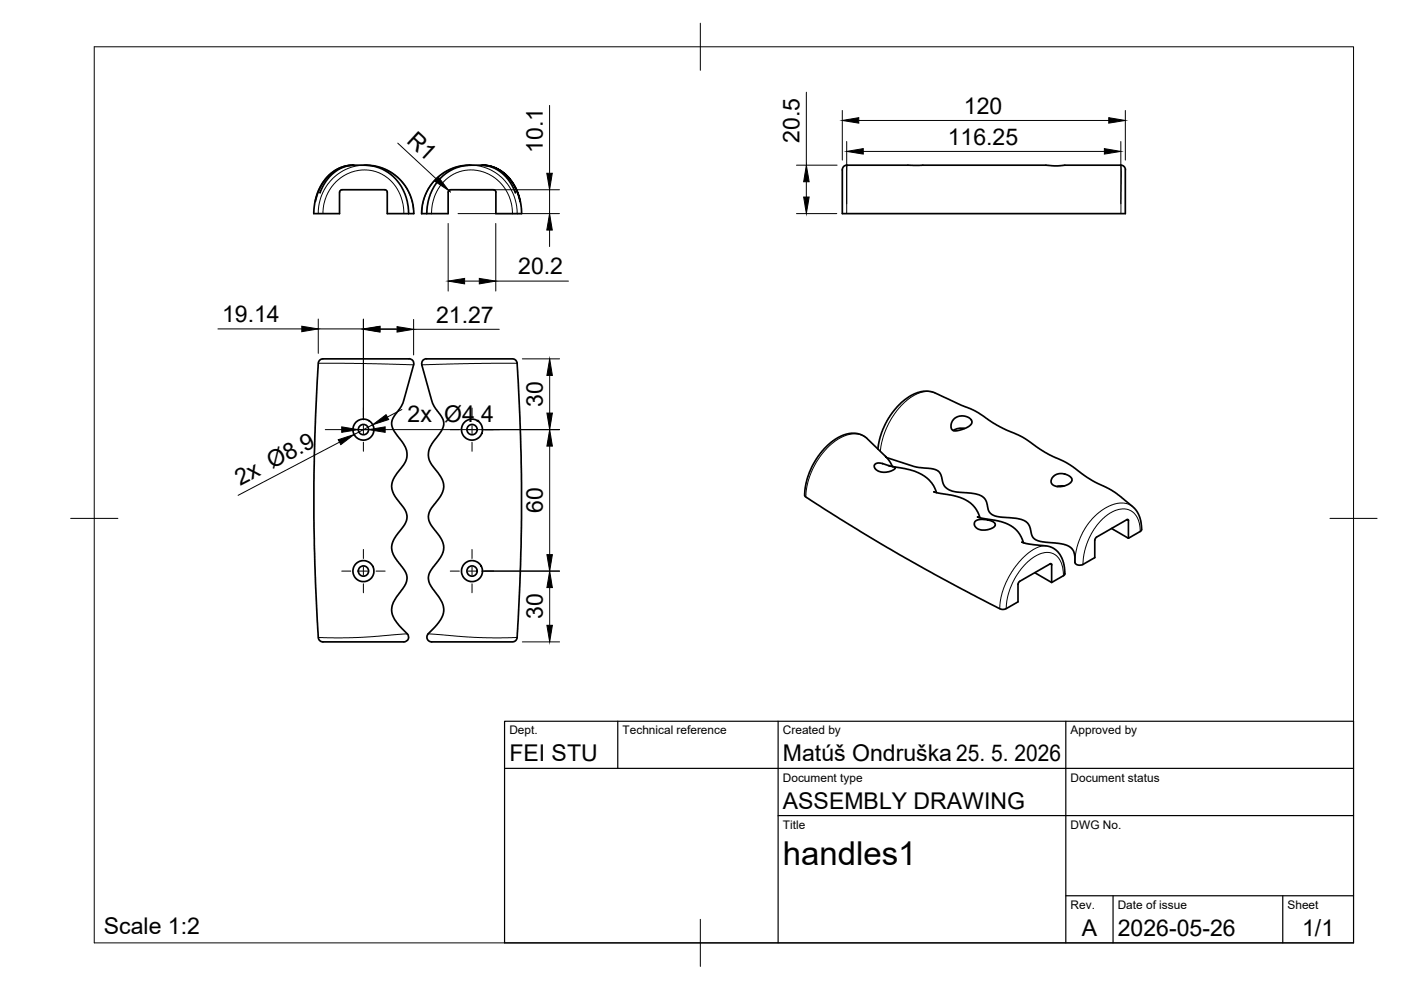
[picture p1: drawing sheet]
<svg xmlns="http://www.w3.org/2000/svg" width="297mm" height="210mm" viewBox="0 0 297 210" stroke-linecap="round" stroke-linejoin="round" font-family="sans-serif">
<!-- layer: Visible -->
<g fill="none" stroke="#000" stroke-width=".36">
<path d="M74.8 35h3.1l2.1 .3 2.3 .9 1.9 1.3 1.7 1.9 .7 1.2 .7 1.6 .3 1.5 .1 1.6h-1.1M75.1 35l-2.1 .4-2.2 1.2-1.6 1.8-1.4 2.5M77.3 35l2 .3 1.7 .5 1.6 1 1.3 1.1 1.1 1.5 .9 1.7 .4 1.6 .3 2.6M99.8 35l-2 .3-1.6 .5-1.7 1-1.3 1.1-1.1 1.5-.9 1.8-.5 2-.2 2.1M102 35l2.2 .4 2.1 1.2 1.7 1.8 1.3 2.5M102.3 35h-3l-2.1 .3-2.4 .9-1.8 1.3-1.8 1.9-.7 1.2-.6 1.6-.4 1.5-.1 1.6h1.1M178.6 36v9.3h60v-9.3M179.6 35h42.3l1.5 .2 2.3-.2h11.9M179.6 35a1.01 1.01 0 0 0-1 1M237.6 35a1.01 1.01 0 0 1 1 1M72 40.7v4.6h-5.5l.2-2.1 .5-2 .7-1.6 1.1-1.7 1.2-1.1 1.5-1 1.6-.6 1.5-.2-.9 .1-1.6 .4-1.3 .7-1.3 1-1.7 2.3-.7 1.6-.4 1.6M81.6 40.2h-9.1l-.4 .3-.1 .2"/>
<path d="M81.6 40.2l.4 .3 .1 .2M82.1 40.7v4.6h4.5M95 40.7v4.6h-4.5M95 40.7l.1-.2 .4-.3h9.1l.3 .1 .2 .4M105.1 40.7v4.6h5.5l-.2-2.1-.5-2-.6-1.4-1.2-1.9-1.1-1.1-1.6-1-1.3-.5-1.8-.3 .9 .1 1.6 .4 1.3 .7 1.1 .8 .8 .9 1.1 1.6 .7 1.6 .5 1.6M87.7 77.4l-2.3 8.1-1.9 2.9-.5 1.2 .1 .6 .3 .8 2.2 3.1 .5 1 .2 1.1-.2 1.5-.6 1-1.8 2.4-.6 1.6v1l.4 1 2.4 3.3 .4 1.4-.1 1-.4 .9-1.9 2.4-.5 1-.3 1v.9l.6 1.5 2.2 3 .3 .9 .1 .7-.5 1.6-2.4 3.5-.4 1.7 .2 1 .6 1.1 2.7 3a1.01 1.01 0 0 1-.9 1.5M87.7 77.3a1.12 1.12 0 0 0-1.2-1.2h-18.1l-.6 .3-.3 .6-.2 3.6-.7 20-.1 9.1 .3 10.1 .5 11.8 .2 3.6 .1 .5 .8 .4h17.2M185.5 98.5l.5-.3h.8l2.8 .8 .2 .2-.4 .4-.9 .4-1.6 .1-.7-.2-.6-.4-.2-.5zM186.1 95.2l.4-1.9 .7-2.4 1.2-2.3 2-2.5 2.4-2.1 1.7-.7 1.7-.4 1.9 .3 5.8 2.8 2.8 1.1 4.6 3 5.4 2.5 4.9 3.3 4.8 2.3 4.1 3.1 1.6 .9 3.1 1.4 1.6 1.1 3.8 3.1 .7 1 .4 1 .3 1.7v1l-2.8 1.6M188 97l5.9 1.9 3.8 .5 1.1 .4 .7 1 .6 2 .9 1 1.5 .5 3.9 .3 1.6 .5 .9 .9 .7 2.3 .8 .8 1.1 .4 3.9 .4 1.7 .4 1 .9 .7 2.5 .7 .7 1.5 .5 4.5 .5 1.4 .6 .8 1 .2 .9v1.4a1.24 1.24 0 0 0 1.7 .4l2.5-1.5v-3.7l.2-.4 6.6-3.9M188.4 98.7l.3 .1M202.2 88.9l1-.6 1.2-.1 1.3 .5 .3 .5 .1 .4-.4 .6-.9 .5-1.3 .5-1.2 .1-.5-.2-.2-.5 .1-.9z"/>
<path d="M204.6 90.8h-.6a3.1 3.1 0 0 0-1.9 .5M198 104.3l4.9 1 2.2 .9 .8 .6 .9 .9 1 2.1M198.6 104.5l-1-2-.8-.9-1.1-.8-1.9-.9-3.9-.8a.94 .94 0 0 1-1.1-.9l-.8-1.2-4.2-4.1-.7-.5-.9-.4-.9-.1h-1.4l-1.2 .4-1.6 .8-1.6 1.3-1.2 1.3-1.2 1.6-1.1 1.9-.9 2.4-.4 1.7-.1 1.9 7.5 4.8 12.6 7.6 11.9 6.6 9.6 5 1.1-.1 2.5-1.5v-3.7l.4-.6M206.8 110.5l.9-.4 1.6 .1 1.2 .4 .4 .3 .1 .5-.2 .3-.8 .4-1.1 .3h-.9l-.7-.3-.6-.5-.1-.6zM207.2 109.6l5 1 2.1 .8 1.6 1.5 1.1 2.2M216.6 114.9l1.6 .5 4.1 .4 1.3 .6 1 1 .6 1.1 .4 1.2 .2 2M222.6 119.6l-6.4 3.7M222.6 119.5h.2l.2 .3M223 119.8v3.7M223.2 101.1l1.1-.6 1.1-.1 1.5 .6 .3 .4 .1 .5-.4 .5-1 .6-1 .2-.9-.1-.7-.2-.4-.5v-.6zM225.6 103l-1.5 .1M235.7 112l3.5 2.1"/>
<path d="M238.9 110.2l.2-.1 .2 .3M239.2 110.4v3.7M91.5 136.1h17.2l.7-.3 .2-.4 .6-11.9 .3-8.2v-18.4l-.6-16.3-.3-3.6-.2-.6-.7-.3h-18.2a.96 .96 0 0 0-1.1 1.2l2.3 8.2 1.9 2.9 .5 1.2v.6l-.3 .8-2.3 3.1-.4 1-.3 1.1 .3 1.5 .5 1 1.9 2.4 .6 1.6-.1 1-.3 1-2.4 3.3-.5 1.4 .2 1 .4 .9 1.8 2.4 .5 1 .4 1-.1 .9-.5 1.5-2.3 3-.3 .9-.1 .7 .6 1.6 2.3 3.5 .4 1.7-.2 1-.6 1.1-2.7 3a1.01 1.01 0 0 0 .9 1.5M219.4 121.4l3.6 2.1 2.5-1.4 .3-.5"/>
<circle cx="77.1" cy="91.1" r="2.23"/>
<circle cx="77.1" cy="91.1" r="1.09"/>
<circle cx="100.1" cy="91.1" r="2.23"/>
<circle cx="100.1" cy="91.1" r="1.09"/>
<circle cx="77.1" cy="121.1" r="1.09"/>
<circle cx="77.1" cy="121.1" r="2.22"/>
<circle cx="100.1" cy="121.1" r="2.22"/>
<circle cx="100.1" cy="121.1" r="1.09"/>
</g>
<!-- layer: Visible Narrow -->
<g fill="none" stroke="#000" stroke-width=".21">
<path d="M77.3 35l-2 .2-1.6 .6-1.9 1-1.4 1.2-1.1 1.3-1.1 2.1-.5 1.6-.2 2.3M77.6 35l2.2 .3 1.9 .6 2 1.2 1.2 1.1 1.3 1.6 .8 1.8 .5 1.7 .2 2M99.5 35l-2.2 .3-1.9 .6-1.5 .9-1.7 1.4-1.3 1.8-.8 1.6-.5 1.7-.2 2M99.8 35l2 .2 1.7 .6 1.6 .8 1.6 1.4 1.4 1.8 .8 1.4 .6 2 .1 2.1M179.6 35l-.1 10.3M237.6 35l.1 1.3v9M68.5 45.3l.1-1.8 .6-2 .8-1.5 1.1-1.4 1.5-1.1 1.1-.7 1.5-.5 2-.3 2 .3 1.3 .4 1.5 .9 1.2 1.1 1 1.4 .8 1.5 .5 1.9 .1 1.8M91.5 45.3l.1-1.8 .5-1.9 .8-1.5 1-1.4 1.3-1.1 1.4-.9 1.3-.4 1.9-.3 2.1 .3 1.5 .5 1.4 .8 1.2 1 1.1 1.4 .8 1.5 .6 2 .1 1.8M67.5 77l9 .1 11.2 .3M109.6 77l-9 .1-11.2 .3M183.9 93l-1.4-.8-1-.2h-1l-1.1 .3-1.3 .6-2.2 1.6-2.1 2.4-1.7 2.9-1 3.3-.2 2.3M198.3 83.3l-1.8-.3-1.8 .4-1.7 .9-1.9 1.7-1.9 2.4-1.3 2.4-1 3.1-.3 1.8"/>
<path d="M221.7 115.7l-1.5 .3-1.8 1-1.8 1.6-1.6 1.9-1.2 2-1 2.1-.6 2.5-.2 2M222.6 119.6l.4 .2M238.9 110.2l.3 .2M240.1 107.4l-.8-.5-.8-.2-1.9 .1-2.3 1-2 1.5-1.8 2.1-1.4 2.5-.9 2.9-.3 2.5M241.7 112.7l-.1-1.6-.4-1.2-.7-1-.7-.6-.9-.3-1.2-.1-1.3 .4-1.1 .5-2.1 1.8-1.8 2.6-1.3 3-.4 1.9-.1 1.6M86.3 134.4l-10.8 .8h-8M90.8 134.4l10.8 .8h8M225.5 122.1l-.1-1.5-.4-1.2-.4-.9-.8-.8-1-.5-1-.1-1.1 .3-1.3 .6-2.2 1.8-2.1 2.9-.8 1.8-.6 1.7-.4 2.8"/>
</g>
<!-- layer: BORDER -->
<path d="M20 9.9h267v190h-267zM148.5 4.9v10M15 109.9h10M282 109.9h10M148.5 194.9v10" fill="none" stroke="#000" stroke-width=".21"/>
<!-- layer: TITLEBLOCK -->
<path d="M107 152.9h180v47h-180zM131 152.9v10M165 152.9v47M226 152.9v47M107 162.9h180M165 172.9h122M226 189.9h61M236 189.9v10M272 189.9v10" fill="none" stroke="#000" stroke-width=".25"/>
<!-- layer: Smart Centers -->
<g fill="none" stroke="#000" stroke-width=".21">
<path d="M72.5 91.1h1.9M76.2 91.1h1.8M77 86.5v1.9M77 90.2v1.8M77 93.8v1.9M79.7 91.1h2M95.5 91.1h1.9M99.2 91.1h1.8M100.1 86.5v1.9M100.1 90.2v1.8M100.1 93.8v1.9M102.7 91.1h2"/>
<path d="M77 116.5v1.9M100.1 116.5v1.9M72.5 121.1h1.9M76.2 121.1h1.8M77 120.2v1.8M77 123.8v1.9M79.7 121.1h2M95.5 121.1h1.9M99.2 121.1h1.8M100.1 120.2v1.8M100.1 123.8v1.9M102.7 121.1h2"/>
</g>
<!-- layer: FD_Dimensions -->
<g fill="none" stroke="#000" stroke-width=".21">
<path d="M171 19.6v15.4M84.3 30.3l8.3 7.7M116.5 22.3v14.4M168.9 35h8.6M171 38.5v3.3M178.6 23.4v10.5M179.5 30v13.2M182.1 25.5h53M183 32.1h51.1M237.6 30v13.2M238.6 23.4v10.5M95 47.4v14.3"/>
<path d="M95.1 40.4l.4 .3M97.1 45.3h21.5M97.6 40.2h21M98.5 59.6h3.1M105.1 47.4v14.3M105.1 59.6h15.4M116.5 40.2v5.1M116.5 48.8v3.5M168.9 45.3h8.5M46.2 69.7h17.8M67.5 67.6v7.3M67.5 69.7h9.5"/>
<path d="M77 67.6v21.4M80.6 69.8h3.6M80.6 69.7h3.5M87.7 67.7v7.6M87.7 69.8h18.2M110.7 76.1h7.9M116.5 79.6v8M69 91.1h3.5M72 93.7l-21.5 11.3M75.9 91.1h2.2M79 90.1l-3.9 2M81.7 91.1h36.9"/>
<path d="M85.2 86.8l-3.1 1.6M116.5 94.6v23M102.2 121.1h16.4M110.7 136.1h7.9M116.5 124.6v8"/>
</g>
<g fill="#000" stroke="#000" stroke-width=".21">
<path d="M93 37.6l2.1 2.8-2.9-2zM115.9 36.7h1.2l-.6 3.5zM171 35l.6 3.5h-1.2zM178.6 25.5l3.5-.6v1.2zM179.5 32.1l3.5-.6v1.2zM234.1 31.5l3.5 .6-3.5 .6zM235.1 24.9l3.5 .6-3.5 .6zM95 59.6l3.5-.6v1.2zM101.6 59l3.5 .6-3.5 .6zM116.5 45.3l.6 3.5h-1.2zM170.4 41.8h1.2l-.6 3.5zM64 69.2l3.5 .5-3.5 .6z"/>
<path d="M77 69.8l3.6-.5v1.1zM77 69.7l3.6-.5v1.1zM84.2 69.3l3.5 .5-3.5 .6zM116.5 76.1l.6 3.5h-1.1zM71.7 93.2l3.4-1.1-2.8 2.2zM72.5 90.5l3.4 .6-3.4 .6zM78.1 91.1l3.6-.6v1.2zM79 90.1l2.9-2.2 .5 1.1zM116 87.6h1.1l-.6 3.5zM116.5 91.1l.6 3.5h-1.1zM116 117.6h1.1l-.6 3.5zM116.5 121.1l.6 3.5h-1.1z"/>
<path d="M116 132.6h1.1l-.6 3.5z"/>
</g>
<text font-size="7" x="166" y="183.4">handles1</text>
<g font-size="4.9">
<text x="204.4" y="24.1">120</text>
<text x="86" y="30" transform="rotate(43 86 30)">R1</text>
<text x="115.1" y="32.4" transform="rotate(-90 115.1 32.4)">10.1</text>
<text x="169.5" y="30.3" transform="rotate(-90 169.5 30.3)">20.5</text>
<text x="200.9" y="30.6">116.25</text>
<text x="109.9" y="58.1">20.2</text>
<text x="47.1" y="68.3">19.14</text>
<text x="92.5" y="68.4">21.27</text>
<text x="86.4" y="89.6">2x Ø4.4</text>
<text x="115.1" y="86.3" transform="rotate(-90 115.1 86.3)">30</text>
<text x="50.9" y="103.1" transform="rotate(-28 50.9 103.1)">2x Ø8.9</text>
<text x="115.1" y="108.8" transform="rotate(-90 115.1 108.8)">60</text>
<text x="115.1" y="131.3" transform="rotate(-90 115.1 131.3)">30</text>
<text x="108" y="161.4">FEI STU</text>
<text x="166" y="161.4">Matúš Ondruška 25. 5. 2026</text>
<text x="166" y="171.4">ASSEMBLY DRAWING</text>
<text x="22" y="198.1">Scale 1:2</text>
<text x="229.3" y="198.6">A</text>
<text x="237" y="198.4">2026-05-26</text>
<text x="276.1" y="198.6">1/1</text>
</g>
<g font-size="2.5">
<text x="108" y="155.7">Dept.</text>
<text x="132" y="155.7">Technical reference</text>
<text x="166" y="155.7">Created by</text>
<text x="227" y="155.7">Approved by</text>
<text x="166" y="165.7">Document type</text>
<text x="227" y="165.7">Document status</text>
<text x="166" y="175.7">Title</text>
<text x="227" y="175.7">DWG No.</text>
<text x="227" y="192.7">Rev.</text>
<text x="237" y="192.7">Date of issue</text>
<text x="273" y="192.7">Sheet</text>
</g>
</svg>
